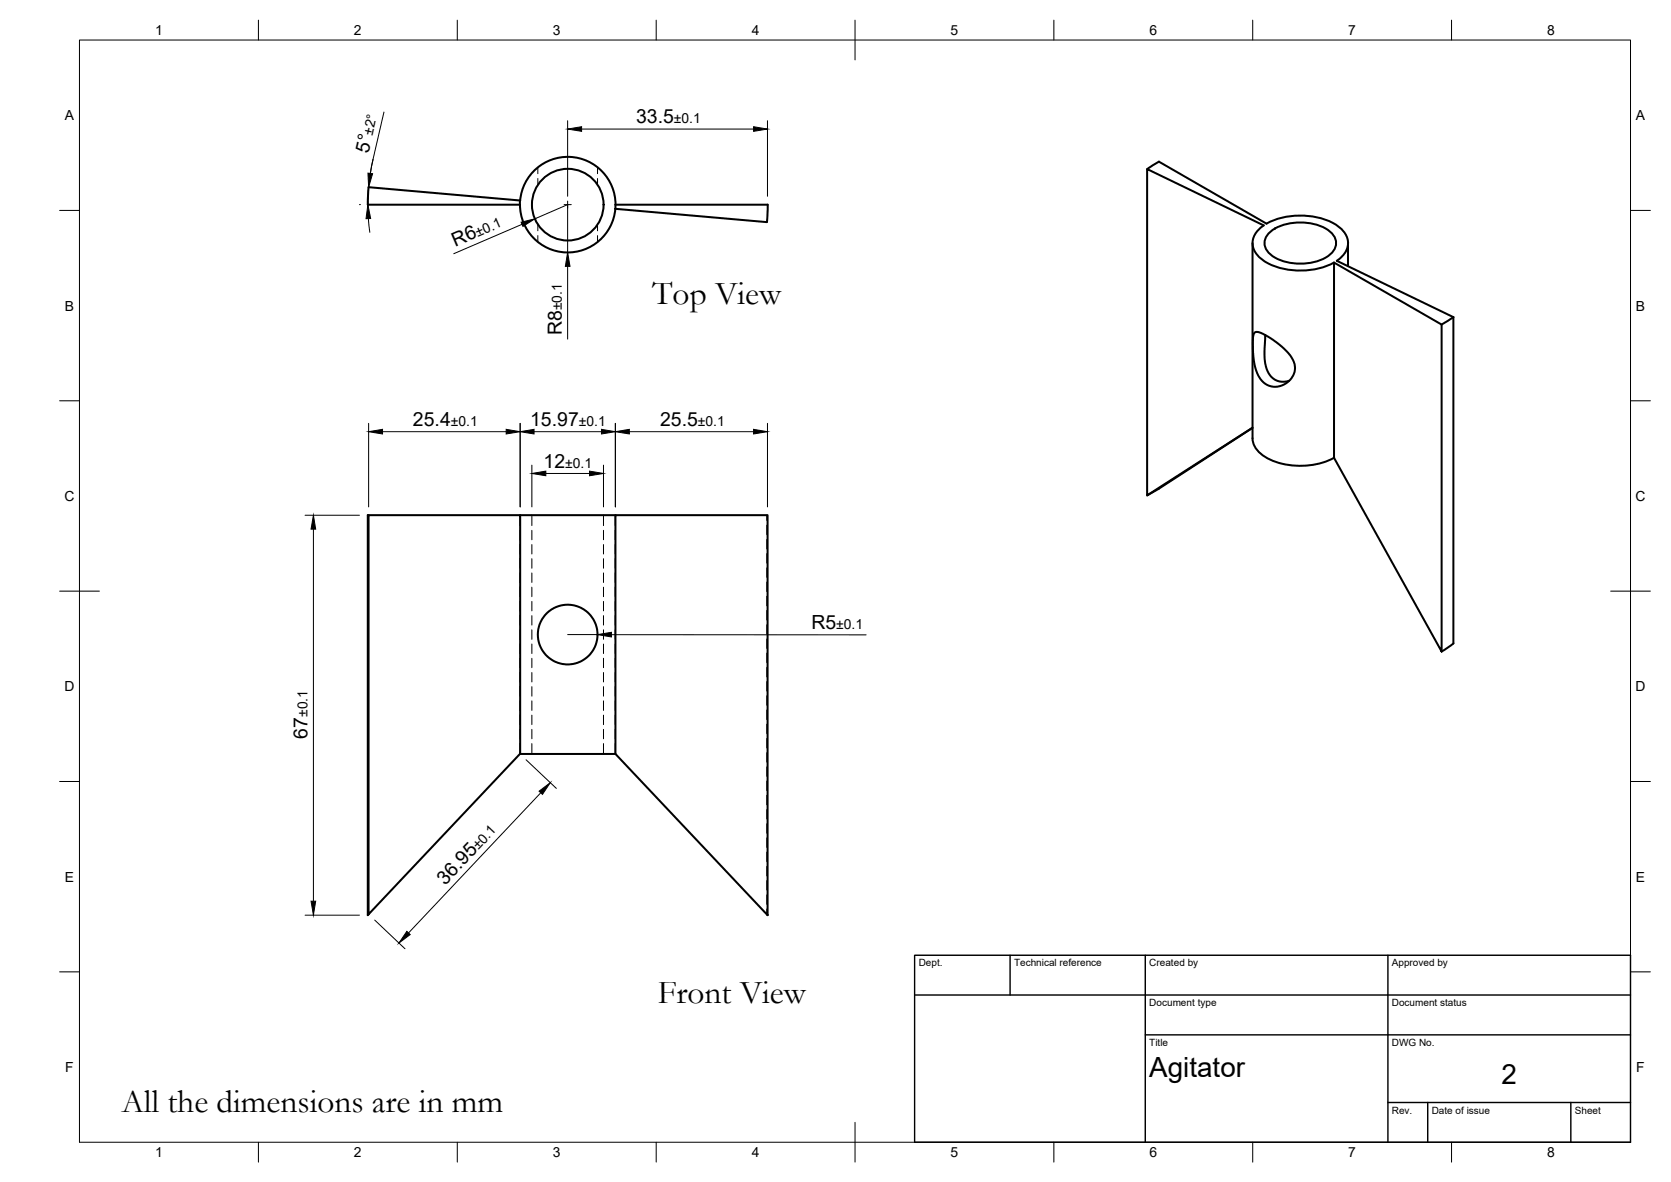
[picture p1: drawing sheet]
<svg xmlns="http://www.w3.org/2000/svg" width="420mm" height="297mm" viewBox="0 0 420 297" stroke-linecap="round" stroke-linejoin="round" font-family="sans-serif">
<!-- layer: Hidden -->
<g fill="none" stroke="#000" stroke-width=".25">
<path d="M135.2 42.1v1.6M135.2 44.9v1.5M135.2 56.4v1.6M135.2 59.2v1.6M150.2 42.1v1.6M150.2 44.9v1.5M150.2 56.4v1.6M150.2 59.2v1.6M130.7 129.5v2.6M130.7 133.3v2.3M130.7 136.8v2.4M133.7 129.5v2.6"/>
<path d="M133.7 133.3v2.3M133.7 136.8v2.4M151.7 129.5v2.6M151.7 133.3v2.3M151.7 136.8v2.4M154.7 129.5v2.6M154.7 133.3v2.3M154.7 136.8v2.4M192.8 129.5v1.3M192.8 132v2.4M192.8 135.6v2.4M192.8 139.1v2.4"/>
<path d="M130.7 140.4v2.4M130.7 144v2.4M130.7 147.6v2.4M130.7 151.1v2.4M130.7 154.7v2.4M130.7 158.3v2.4M133.7 140.4v2.4M133.7 144v2.4M133.7 147.6v2.4M133.7 151.1v2.4M133.7 154.7v2.4M133.7 158.3v2.4"/>
<path d="M151.7 140.4v2.4M151.7 144v2.4M151.7 147.6v2.4M151.7 151.1v2.4M151.7 154.7v2.4M151.7 158.3v2.4M154.7 140.4v2.4M154.7 144v2.4M154.7 147.6v2.4M154.7 151.1v2.4M154.7 154.7v2.4M154.7 158.3v2.4"/>
<path d="M192.8 142.7v2.4M192.8 146.3v2.4M192.8 149.8v2.4M192.8 153.4v2.4M192.8 157v2.4M130.7 161.8v2.4M130.7 165.4v2.4M130.7 169v2.4M130.7 172.6v2.3M130.7 176.1v2.4M130.7 179.7v2.4M133.7 161.8v2.4"/>
<path d="M133.7 165.4v2.4M133.7 169v2.4M133.7 172.6v2.3M133.7 176.1v2.4M133.7 179.7v2.4M151.7 161.8v2.4M151.7 165.4v2.4M151.7 169v2.4M151.7 172.6v2.3M151.7 176.1v2.4M151.7 179.7v2.4M154.7 161.8v2.4"/>
<path d="M154.7 165.4v2.4M154.7 169v2.4M154.7 172.6v2.3M154.7 176.1v2.4M154.7 179.7v2.4M192.8 160.6v2.3M192.8 164.1v2.4M192.8 167.7v2.4M192.8 171.3v2.4M192.8 174.9v2.3M192.8 178.4v2.4M130.7 183.3v2.4"/>
<path d="M130.7 186.9v2.6M133.7 183.3v2.4M133.7 186.9v2.6M151.7 183.3v2.4M151.7 186.9v2.6M154.7 183.3v2.4M154.7 186.9v2.6M192.8 182v2.4M192.8 185.6v2.4M192.8 189.2v2.3M192.8 192.7v2.4M192.8 196.3v2.4"/>
<path d="M192.8 199.9v2.4M192.8 203.4v2.4M192.8 207v2.4M192.8 210.6v2.4M192.8 214.2v2.3M192.8 217.7v2.4M192.8 221.3v2.4M192.8 224.9v2.4M192.8 228.4v1.4"/>
</g>
<!-- layer: Visible -->
<g fill="none" stroke="#000" stroke-width=".51">
<path d="M92.7 47l38 3.4a12 12 0 0 1 12.5-11 12 12 0 0 1 11.6 12M92.7 47.1l-.2 4.3h38.2M130.7 50.4v1M130.7 51.4a12 12 0 0 0 12 12 12 12 0 0 0 12-12M154.7 51.4h38.3M154.7 52.5l38.1 3.3M193 51.4l-.2 4.4M288.5 42.5l2.9-1.9 27.1 15.6a18.6 18.6 0 0 1 17.7 .4 4.8 4.8 0 0 1 1.6 7.4l-1.6 1.5M319 58.6a12.6 12.6 0 0 1 11.3-2.3 7.6 7.6 0 0 1 5.5 3.7 3.9 3.9 0 0 1-2.5 4.7 13.8 13.8 0 0 1-13.6-.5 3.5 3.5 0 0 1-.7-5.6zM314.9 61.1v49a6.3 6.3 0 0 0 4.2 5.3 19 19 0 0 0 16.3-.4M335.4 66l27.1 15.6v82.1l-27.1-48.7zM335.4 66a18.6 18.6 0 0 1-17.7-.5 4.8 4.8 0 0 1-1.6-7.3l1.7-1.6-29.4-14.1v82l26.5-17"/>
<path d="M336.1 65.5l29.3 14.2M338.9 61.1v5.8M365.4 79.7l.1 82-3 2M365.5 79.7l-3 1.9M315.4 83.6l.7-.2 1 .3 3.8 2.3 2.9 2.6 .9 1.2 .7 1.5a4.9 4.9 0 0 1-3.7 5.7 4.9 4.9 0 0 1-5.7-3.6l-.6-2-.3-2.8-.1-3.7zM318.1 84.2l-.1 5.7 .3 2.1 .4 1.4 1 1.3 1.3 .9 1.2 .3 1.9-.2M314.9 107.5l-23.5 15.3M92.7 129.5h38.1v60l-38.1 40.3zM92.7 129.5h-.2v100.5l.2-.2M130.8 129.5h23.9M154.7 129.5h38.3v100.5l-38.3-40.5zM291.4 122.8l-3 1.7"/>
<path d="M130.8 189.5h23.9"/>
<circle cx="142.8" cy="51.4" r="9"/>
<circle cx="142.7" cy="159.5" r="7.5"/>
</g>
<!-- layer: BORDER -->
<g fill="none" stroke="#000" stroke-width=".25">
<path d="M20 10.1h390v276.9h-390zM65 5.1v5M115 5.1v5M165 5.1v5M215 5.1v10M265 5.1v5M315 5.1v5M365 5.1v5M15 52.9h5M410 52.9h5M15 100.7h5M410 100.7h5"/>
<path d="M15 148.6h10M405 148.6h10M15 196.4h5M410 196.4h5M15 244.2h5M410 244.2h5M65 287v5M115 287v5M165 287v5M215 282.1v9.9M265 287v5M315 287v5"/>
<path d="M365 287v5"/>
</g>
<!-- layer: TITLEBLOCK -->
<path d="M230 240.1h180v46.9h-180zM230 250h180M254 240.1v9.9M288 240.1v46.9M349 240.1v46.9M288 260.1h122M349 277.1h61M359 277.1v9.9M395 277.1v9.9" fill="none" stroke="#000" stroke-width=".36"/>
<!-- layer: Smart Centers -->
<path d="M141.8 51.4h1.8M142.7 50.5v1.8" fill="none" stroke="#000" stroke-width=".25"/>
<!-- layer: FD_Dimensions -->
<g fill="none" stroke="#000" stroke-width=".25">
<path d="M96.5 28.2l-2.7 11.9M142.7 30.3v19M146.2 32.4h43.3M193 30.3v19M90.4 51.4h.1M92.6 54.9l.4 3.5M93.1 43.6l.7-3.5-1 6.1-.3 5.2M131.3 56.4l-17.2 7.4M134.5 55l8.2-3.6v12M142.7 66.9v18.3M92.7 106.4v21M96.2 108.5h31.1"/>
<path d="M130.8 106.4v21M133.7 116.9v10.5M134.3 108.5h16.9M137.2 119h11M151.7 116.9v10.5M154.7 106.4v21M158.2 108.5h31.3M193 106.4v21M76.7 129.5h13.7M78.8 133v93.5M142.7 159.5h7.5M153.7 159.5h64.1"/>
<path d="M132.3 190.9l7.6 7.2M136 199.2l-33.3 35.2M76.7 230h13.7M94.2 231.2l7.6 7.2"/>
</g>
<g fill="#000" stroke="#000" stroke-width=".25">
<path d="M142.7 32.4l3.5-.6v1.2zM189.5 31.8l3.5 .6-3.5 .6zM92.5 51.4l.7 3.5-1.2 .1zM92.5 43.5l1.2 .2-1 3.3zM131 55.8l3.5-.8-3 1.9zM142.7 63.4l.6 3.5h-1.1zM92.7 108.5l3.5-.6v1.2zM127.3 107.9l3.5 .6-3.5 .6zM130.8 108.5l3.5-.6v1.2zM133.7 119l3.5-.6v1.2zM148.2 118.4l3.5 .6-3.5 .6zM151.2 107.9l3.5 .6-3.5 .6z"/>
<path d="M154.7 108.5l3.5-.6v1.2zM189.5 107.9l3.5 .6-3.5 .6zM78.8 129.5l.6 3.5h-1.2zM150.2 159.5l3.5-.6v1.2zM135.6 198.8l2.8-2.1-2 2.9zM78.2 226.5h1.2l-.6 3.5zM102.3 234l.8 .9-2.8 2.1z"/>
</g>
<g font-size="8.4">
<text x="164" y="76.3">Top View</text>
<text x="165.4" y="252">Front View</text>
<text x="30.5" y="279.4">All the dimensions are in mm</text>
</g>
<g font-size="7">
<text x="289" y="270.6">Agitator</text>
<text x="377.5" y="272.3">2</text>
</g>
<g font-size="4.9">
<text x="159.9" y="31">33.5</text>
<text x="92.6" y="38.6" transform="rotate(-77 92.6 38.6)">5°</text>
<text x="114.4" y="62" transform="rotate(-23 114.4 62)">R6</text>
<text x="141.3" y="84.2" transform="rotate(-90 141.3 84.2)">R8</text>
<text x="103.8" y="107">25.4</text>
<text x="133.3" y="107">15.97</text>
<text x="166" y="107">25.5</text>
<text x="136.7" y="117.5">12</text>
<text x="204" y="158.1">R5</text>
<text x="77.3" y="185.6" transform="rotate(-90 77.3 185.6)">67</text>
<text x="111.9" y="222.6" transform="rotate(-47 111.9 222.6)">36.95</text>
</g>
<g font-size="3.5">
<text x="39" y="8.8">1</text>
<text x="89" y="8.8">2</text>
<text x="139" y="8.8">3</text>
<text x="189" y="8.8">4</text>
<text x="239" y="8.8">5</text>
<text x="289" y="8.8">6</text>
<text x="339" y="8.8">7</text>
<text x="389" y="8.8">8</text>
<text x="16.3" y="30.2">A</text>
<text x="93.7" y="34.1" transform="rotate(-77 93.7 34.1)">±2°</text>
<text x="169.5" y="31">±0.1</text>
<text x="411.3" y="30.2">A</text>
<text x="120.2" y="59.5" transform="rotate(-23 120.2 59.5)">±0.1</text>
<text x="141.3" y="78" transform="rotate(-90 141.3 78)">±0.1</text>
<text x="16.3" y="78">B</text>
<text x="411.3" y="78">B</text>
<text x="113.3" y="107">±0.1</text>
<text x="145.5" y="107">±0.1</text>
<text x="175.5" y="107">±0.1</text>
<text x="142.1" y="117.5">±0.1</text>
<text x="16.2" y="125.9">C</text>
<text x="411.2" y="125.9">C</text>
<text x="210.3" y="158.1">±0.1</text>
<text x="16.2" y="173.7">D</text>
<text x="411.2" y="173.7">D</text>
<text x="77.3" y="180.2" transform="rotate(-90 77.3 180.2)">±0.1</text>
<text x="120.3" y="213.7" transform="rotate(-47 120.3 213.7)">±0.1</text>
<text x="16.3" y="221.6">E</text>
<text x="411.3" y="221.6">E</text>
<text x="16.4" y="269.4">F</text>
<text x="411.4" y="269.4">F</text>
<text x="39" y="290.8">1</text>
<text x="89" y="290.8">2</text>
<text x="139" y="290.8">3</text>
<text x="189" y="290.8">4</text>
<text x="239" y="290.8">5</text>
<text x="289" y="290.8">6</text>
<text x="339" y="290.8">7</text>
<text x="389" y="290.8">8</text>
</g>
<g font-size="2.5">
<text x="231" y="242.9">Dept.</text>
<text x="255" y="242.9">Technical reference</text>
<text x="289" y="242.9">Created by</text>
<text x="350" y="242.9">Approved by</text>
<text x="289" y="252.8">Document type</text>
<text x="350" y="252.8">Document status</text>
<text x="289" y="262.9">Title</text>
<text x="350" y="262.9">DWG No.</text>
<text x="350" y="279.9">Rev.</text>
<text x="360" y="279.9">Date of issue</text>
<text x="396" y="279.9">Sheet</text>
</g>
</svg>
